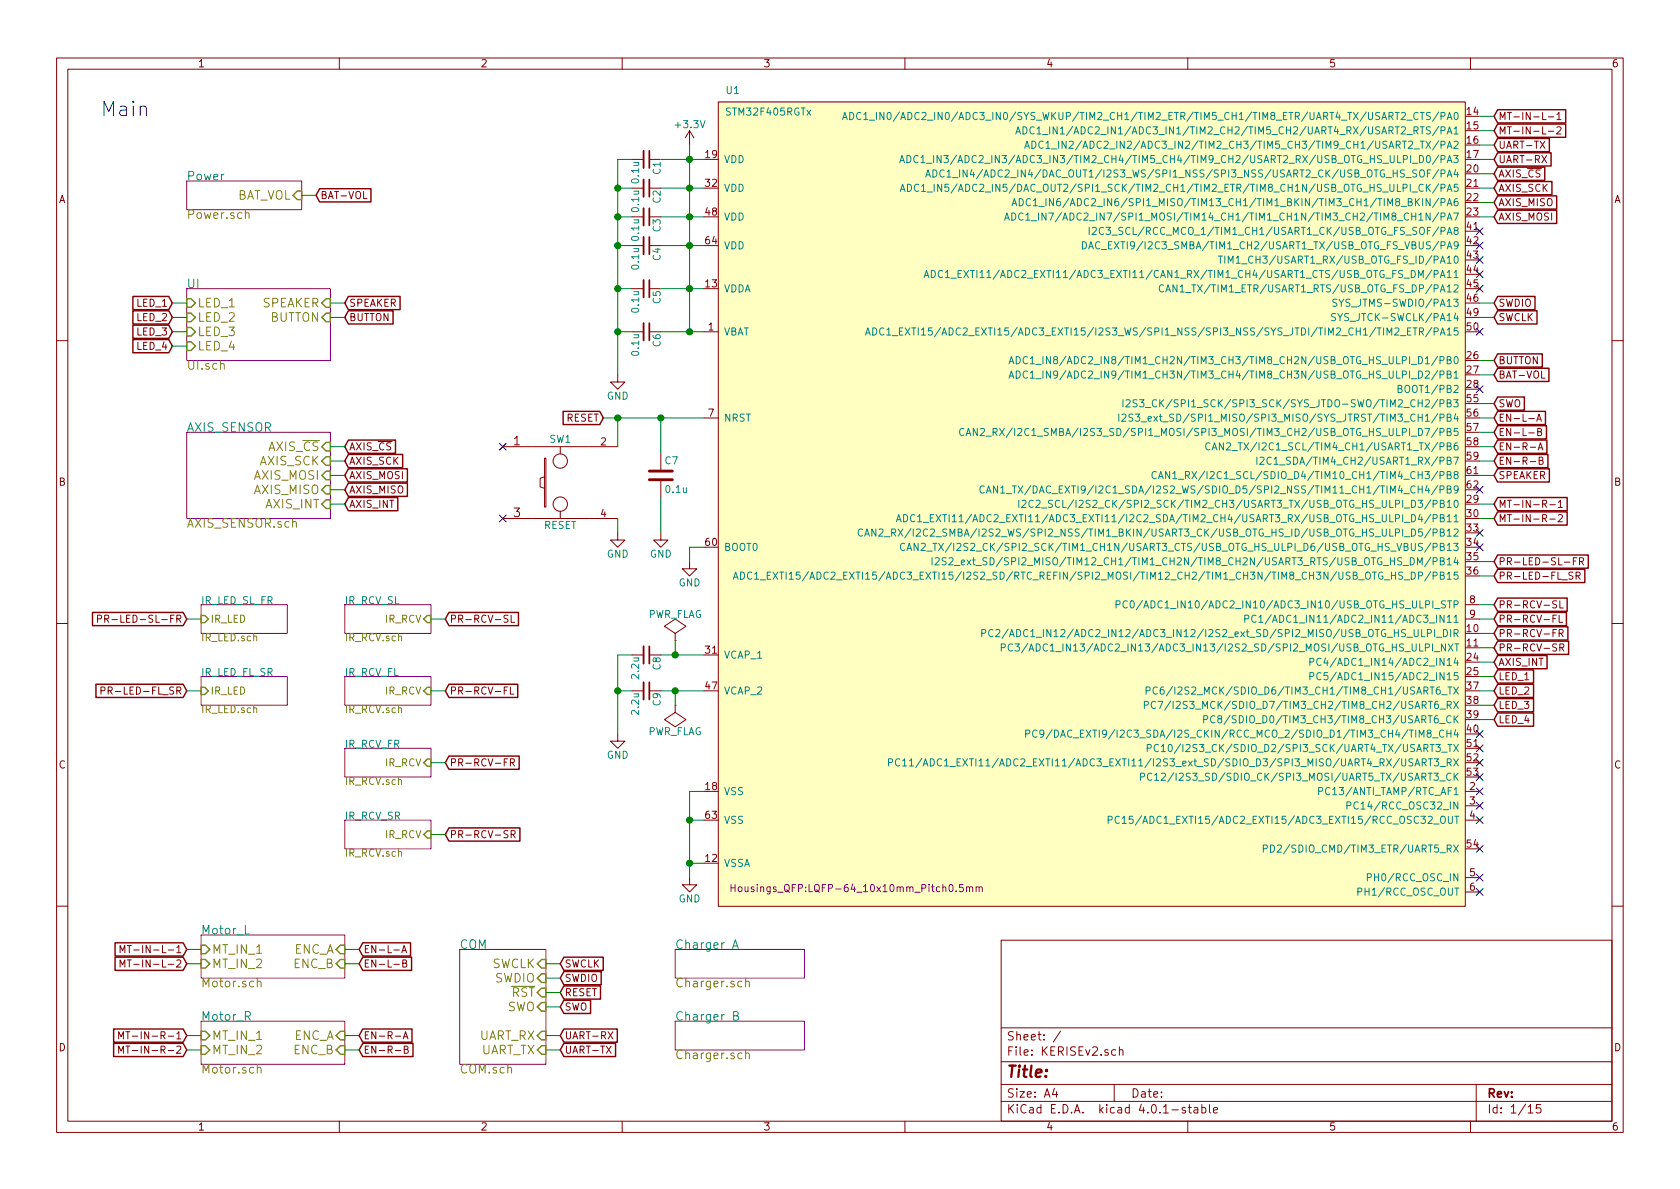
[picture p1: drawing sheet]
EESchema Schematic File Version 2
LIBS:74xgxx
LIBS:74xx
LIBS:ac-dc
LIBS:actel
LIBS:adc-dac
LIBS:Altera
LIBS:analog_devices
LIBS:analog_switches
LIBS:atmel
LIBS:audio
LIBS:brooktre
LIBS:cmos_ieee
LIBS:cmos4000
LIBS:conn
LIBS:connectors
LIBS:contrib
LIBS:cypress
LIBS:dc-dc
LIBS:device
LIBS:digital-audio
LIBS:diode
LIBS:display
LIBS:dsp
LIBS:elec-unifil
LIBS:ESD_Protection
LIBS:ftdi
LIBS:gennum
LIBS:graphic
LIBS:hc11
LIBS:ic-cpu
LIBS:ic-io
LIBS:ic-misc
LIBS:ic-power
LIBS:intel
LIBS:interface
LIBS:ir
LIBS:Lattice
LIBS:linear
LIBS:logo
LIBS:maxim
LIBS:memory
LIBS:microchip
LIBS:microchip_dspic33dsc
LIBS:microchip_pic10mcu
LIBS:microchip_pic12mcu
LIBS:microchip_pic16mcu
LIBS:microchip_pic18mcu
LIBS:microchip_pic32mcu
LIBS:microcontrollers
LIBS:motor_drivers
LIBS:motorola
LIBS:msp430
LIBS:nordicsemi
LIBS:nxp_armmcu
LIBS:onsemi
LIBS:opto
LIBS:Oscillators
LIBS:passive
LIBS:philips
LIBS:power
LIBS:Power_Management
LIBS:powerint
LIBS:pspice
LIBS:references
LIBS:regul
LIBS:relays
LIBS:rfcom
LIBS:sensors
LIBS:silabs
LIBS:siliconi
LIBS:stm8
LIBS:stm32
LIBS:supertex
LIBS:switches
LIBS:texas
LIBS:transf
LIBS:transistors
LIBS:ttl_ieee
LIBS:valves
LIBS:video
LIBS:Xicor
LIBS:xilinx
LIBS:Zilog
LIBS:KERISEv2
LIBS:KERISEv2-cache
EELAYER 25 0
EELAYER END
$Descr A4 11693 8268
encoding utf-8
Sheet 1 15
Title ""
Date ""
Rev ""
Comp ""
Comment1 ""
Comment2 ""
Comment3 ""
Comment4 ""
$EndDescr
$Comp
L STM32F405RGTx U1
U 1 1
P 7600 3600
F 0 "U1" H 5050 6550 50  0000 L BNN
F 1 "STM32F405RGTx" H 5650 6400 50  0000 R BNN
F 2 "Housings_QFP:LQFP-64_10x10mm_Pitch0.5mm" H 6850 1050 50  0000 R TNN
F 3 "" H 6050 4800 50  0000 C CNN
	1    7600 3600
	1    0    0    -1  
$EndComp
$Comp
L +3.3V #PWR01
U 1 1
P 4800 1000
F 0 "#PWR01" H 4800 850 50  0001 C CNN
F 1 "+3.3V" H 4800 1140 50  0000 C CNN
F 2 "" H 4800 1000 50  0000 C CNN
F 3 "" H 4800 1000 50  0000 C CNN
	1    4800 1000
	1    0    0    -1  
$EndComp
$Comp
L C_Small C9
U 1 1
P 4500 4800
F 0 "C9" H 4510 4870 50  0000 L CNN
F 1 "2.2u" H 4510 4720 50  0000 L CNN
F 2 "Capacitors_SMD:C_0603" H 4500 4800 50  0001 C CNN
F 3 "" H 4500 4800 50  0000 C CNN
	1    4500 4800
	0    1    1    0   
$EndComp
$Comp
L C_Small C8
U 1 1
P 4500 4550
F 0 "C8" H 4510 4620 50  0000 L CNN
F 1 "2.2u" H 4510 4470 50  0000 L CNN
F 2 "Capacitors_SMD:C_0603" H 4500 4550 50  0001 C CNN
F 3 "" H 4500 4550 50  0000 C CNN
	1    4500 4550
	0    1    1    0   
$EndComp
$Comp
L GND #PWR02
U 1 1
P 4600 3700
F 0 "#PWR02" H 4600 3450 50  0001 C CNN
F 1 "GND" H 4600 3550 50  0000 C CNN
F 2 "" H 4600 3700 50  0000 C CNN
F 3 "" H 4600 3700 50  0000 C CNN
	1    4600 3700
	1    0    0    -1  
$EndComp
$Comp
L GND #PWR03
U 1 1
P 4300 3700
F 0 "#PWR03" H 4300 3450 50  0001 C CNN
F 1 "GND" H 4300 3550 50  0000 C CNN
F 2 "" H 4300 3700 50  0000 C CNN
F 3 "" H 4300 3700 50  0000 C CNN
	1    4300 3700
	1    0    0    -1  
$EndComp
$Comp
L GND #PWR04
U 1 1
P 4300 5100
F 0 "#PWR04" H 4300 4850 50  0001 C CNN
F 1 "GND" H 4300 4950 50  0000 C CNN
F 2 "" H 4300 5100 50  0000 C CNN
F 3 "" H 4300 5100 50  0000 C CNN
	1    4300 5100
	1    0    0    -1  
$EndComp
$Comp
L GND #PWR05
U 1 1
P 4800 6100
F 0 "#PWR05" H 4800 5850 50  0001 C CNN
F 1 "GND" H 4800 5950 50  0000 C CNN
F 2 "" H 4800 6100 50  0000 C CNN
F 3 "" H 4800 6100 50  0000 C CNN
	1    4800 6100
	1    0    0    -1  
$EndComp
$Comp
L GND #PWR06
U 1 1
P 4800 3900
F 0 "#PWR06" H 4800 3650 50  0001 C CNN
F 1 "GND" H 4800 3750 50  0000 C CNN
F 2 "" H 4800 3900 50  0000 C CNN
F 3 "" H 4800 3900 50  0000 C CNN
	1    4800 3900
	1    0    0    -1  
$EndComp
$Sheet
S 1400 6500 1000 300 
U 57CA18F6
F0 "Motor_L" 60
F1 "Motor.sch" 60
F2 "ENC_A" I R 2400 6600 60 
F3 "ENC_B" I R 2400 6700 60 
F4 "MT_IN_1" I L 1400 6600 60 
F5 "MT_IN_2" I L 1400 6700 60 
$EndSheet
Text GLabel 1300 6600 0    50   Input ~ 0
MT-IN-L-1
Text GLabel 1300 6700 0    50   Input ~ 0
MT-IN-L-2
Text GLabel 2500 6600 2    50   Input ~ 0
EN-L-A
Text GLabel 2500 6700 2    50   Input ~ 0
EN-L-B
$Sheet
S 1400 7100 1000 300 
U 57CA507C
F0 "Motor_R" 60
F1 "Motor.sch" 60
F2 "ENC_A" I R 2400 7200 60 
F3 "ENC_B" I R 2400 7300 60 
F4 "MT_IN_1" I L 1400 7200 60 
F5 "MT_IN_2" I L 1400 7300 60 
$EndSheet
Text GLabel 2500 7300 2    50   Input ~ 0
EN-R-B
Text GLabel 2500 7200 2    50   Input ~ 0
EN-R-A
Text GLabel 1300 7200 0    50   Input ~ 0
MT-IN-R-1
Text GLabel 1300 7300 0    50   Input ~ 0
MT-IN-R-2
Text GLabel 1300 4300 0    50   Input ~ 0
PR-LED-SL-FR
Text GLabel 3100 4300 2    50   Input ~ 0
PR-RCV-SL
Text GLabel 3100 4800 2    50   Input ~ 0
PR-RCV-FL
Text GLabel 3100 5300 2    50   Input ~ 0
PR-RCV-FR
Text GLabel 3100 5800 2    50   Input ~ 0
PR-RCV-SR
$Sheet
S 1300 1250 800  200 
U 57CA15C1
F0 "Power" 60
F1 "Power.sch" 60
F2 "BAT_VOL" I R 2100 1350 60 
$EndSheet
Text GLabel 10400 4200 2    50   Input ~ 0
PR-RCV-SL
Text GLabel 10400 4300 2    50   Input ~ 0
PR-RCV-FL
Text GLabel 10400 4400 2    50   Input ~ 0
PR-RCV-FR
Text GLabel 10400 4500 2    50   Input ~ 0
PR-RCV-SR
Text GLabel 10400 2900 2    50   Input ~ 0
EN-L-A
Text GLabel 10400 3000 2    50   Input ~ 0
EN-L-B
Text GLabel 10400 3100 2    50   Input ~ 0
EN-R-A
Text GLabel 10400 3200 2    50   Input ~ 0
EN-R-B
Text GLabel 10400 800  2    50   Input ~ 0
MT-IN-L-1
Text GLabel 10400 3500 2    50   Input ~ 0
MT-IN-R-1
Text GLabel 10400 900  2    50   Input ~ 0
MT-IN-L-2
Text GLabel 10400 3600 2    50   Input ~ 0
MT-IN-R-2
$Comp
L C_Small C3
U 1 1
P 4500 1500
F 0 "C3" H 4510 1570 50  0000 L CNN
F 1 "0.1u" H 4510 1420 50  0000 L CNN
F 2 "Capacitors_SMD:C_0402" H 4500 1500 50  0001 C CNN
F 3 "" H 4500 1500 50  0000 C CNN
	1    4500 1500
	0    1    1    0   
$EndComp
$Comp
L C_Small C4
U 1 1
P 4500 1700
F 0 "C4" H 4510 1770 50  0000 L CNN
F 1 "0.1u" H 4510 1620 50  0000 L CNN
F 2 "Capacitors_SMD:C_0402" H 4500 1700 50  0001 C CNN
F 3 "" H 4500 1700 50  0000 C CNN
	1    4500 1700
	0    1    1    0   
$EndComp
$Comp
L C_Small C2
U 1 1
P 4500 1300
F 0 "C2" H 4510 1370 50  0000 L CNN
F 1 "0.1u" H 4510 1220 50  0000 L CNN
F 2 "Capacitors_SMD:C_0402" H 4500 1300 50  0001 C CNN
F 3 "" H 4500 1300 50  0000 C CNN
	1    4500 1300
	0    1    1    0   
$EndComp
$Comp
L C_Small C5
U 1 1
P 4500 2000
F 0 "C5" H 4510 2070 50  0000 L CNN
F 1 "0.1u" H 4510 1920 50  0000 L CNN
F 2 "Capacitors_SMD:C_0402" H 4500 2000 50  0001 C CNN
F 3 "" H 4500 2000 50  0000 C CNN
	1    4500 2000
	0    1    1    0   
$EndComp
$Comp
L GND #PWR07
U 1 1
P 4300 2600
F 0 "#PWR07" H 4300 2350 50  0001 C CNN
F 1 "GND" H 4300 2450 50  0000 C CNN
F 2 "" H 4300 2600 50  0000 C CNN
F 3 "" H 4300 2600 50  0000 C CNN
	1    4300 2600
	1    0    0    -1  
$EndComp
$Sheet
S 1400 4200 600  200 
U 57CEFE78
F0 "IR_LED_SL_FR" 50
F1 "IR_LED.sch" 50
F2 "IR_LED" I L 1400 4300 50 
$EndSheet
$Sheet
S 2400 4200 600  200 
U 57CF0B09
F0 "IR_RCV_SL" 50
F1 "IR_RCV.sch" 50
F2 "IR_RCV" I R 3000 4300 50 
$EndSheet
$Sheet
S 2400 4700 600  200 
U 57CF289D
F0 "IR_RCV_FL" 50
F1 "IR_RCV.sch" 50
F2 "IR_RCV" I R 3000 4800 50 
$EndSheet
$Sheet
S 2400 5200 600  200 
U 57CF292E
F0 "IR_RCV_FR" 50
F1 "IR_RCV.sch" 50
F2 "IR_RCV" I R 3000 5300 50 
$EndSheet
$Sheet
S 2400 5700 600  200 
U 57CF2A30
F0 "IR_RCV_SR" 50
F1 "IR_RCV.sch" 50
F2 "IR_RCV" I R 3000 5800 50 
$EndSheet
$Sheet
S 1400 4700 600  200 
U 57CF2D36
F0 "IR_LED_FL_SR" 50
F1 "IR_LED.sch" 50
F2 "IR_LED" I L 1400 4800 50 
$EndSheet
Text GLabel 1300 4800 0    50   Input ~ 0
PR-LED-FL_SR
Text GLabel 10400 3900 2    50   Input ~ 0
PR-LED-SL-FR
Text GLabel 10400 4000 2    50   Input ~ 0
PR-LED-FL_SR
$Sheet
S 1300 3000 1000 600 
U 57CC33F6
F0 "AXIS_SENSOR" 60
F1 "AXIS_SENSOR.sch" 60
F2 "AXIS_~CS" I R 2300 3100 60 
F3 "AXIS_SCK" I R 2300 3200 60 
F4 "AXIS_MOSI" I R 2300 3300 60 
F5 "AXIS_MISO" I R 2300 3400 60 
F6 "AXIS_INT" I R 2300 3500 60 
$EndSheet
Text GLabel 2400 3100 2    50   Input ~ 0
AXIS_~CS
Text GLabel 2400 3200 2    50   Input ~ 0
AXIS_SCK
Text GLabel 2400 3300 2    50   Input ~ 0
AXIS_MOSI
Text GLabel 2400 3400 2    50   Input ~ 0
AXIS_MISO
Text GLabel 2400 3500 2    50   Input ~ 0
AXIS_INT
Text GLabel 2200 1350 2    50   Input ~ 0
BAT-VOL
Text GLabel 10400 2600 2    50   Input ~ 0
BAT-VOL
Text GLabel 10400 1200 2    50   Input ~ 0
AXIS_~CS
Text GLabel 10400 1300 2    50   Input ~ 0
AXIS_SCK
Text GLabel 10400 1500 2    50   Input ~ 0
AXIS_MOSI
Text GLabel 10400 1400 2    50   Input ~ 0
AXIS_MISO
Text GLabel 10400 4600 2    50   Input ~ 0
AXIS_INT
$Sheet
S 1300 2000 1000 500 
U 57CD8D81
F0 "UI" 60
F1 "UI.sch" 60
F2 "SPEAKER" I R 2300 2100 60 
F3 "LED_1" I L 1300 2100 60 
F4 "LED_2" I L 1300 2200 60 
F5 "LED_3" I L 1300 2300 60 
F6 "LED_4" I L 1300 2400 60 
F7 "BUTTON" I R 2300 2200 60 
$EndSheet
$Sheet
S 3200 6600 600  800 
U 57CDA827
F0 "COM" 60
F1 "COM.sch" 60
F2 "SWCLK" I R 3800 6700 60 
F3 "SWDIO" I R 3800 6800 60 
F4 "~RST" I R 3800 6900 60 
F5 "SWO" I R 3800 7000 60 
F6 "UART_RX" I R 3800 7200 60 
F7 "UART_TX" I R 3800 7300 60 
$EndSheet
Text GLabel 3900 6700 2    50   Input ~ 0
SWCLK
Text GLabel 3900 6800 2    50   Input ~ 0
SWDIO
Text GLabel 3900 6900 2    50   Input ~ 0
RESET
Text GLabel 4200 2900 0    50   Input ~ 0
RESET
$Comp
L C C7
U 1 1
P 4600 3300
F 0 "C7" H 4625 3400 50  0000 L CNN
F 1 "0.1u" H 4625 3200 50  0000 L CNN
F 2 "Capacitors_SMD:C_0402" H 4638 3150 50  0001 C CNN
F 3 "" H 4600 3300 50  0000 C CNN
	1    4600 3300
	1    0    0    -1  
$EndComp
Text GLabel 3900 7000 2    50   Input ~ 0
SWO
Text GLabel 3900 7200 2    50   Input ~ 0
UART-RX
Text GLabel 3900 7300 2    50   Input ~ 0
UART-TX
Text GLabel 10400 2200 2    50   Input ~ 0
SWCLK
Text GLabel 10400 2100 2    50   Input ~ 0
SWDIO
Text GLabel 10400 2800 2    50   Input ~ 0
SWO
Text GLabel 10400 1100 2    50   Input ~ 0
UART-RX
Text GLabel 10400 1000 2    50   Input ~ 0
UART-TX
Text GLabel 1200 2100 0    50   Input ~ 0
LED_1
Text GLabel 1200 2200 0    50   Input ~ 0
LED_2
Text GLabel 1200 2300 0    50   Input ~ 0
LED_3
Text GLabel 1200 2400 0    50   Input ~ 0
LED_4
Text GLabel 2400 2200 2    50   Input ~ 0
BUTTON
Text GLabel 2400 2100 2    50   Input ~ 0
SPEAKER
Text GLabel 10400 4700 2    50   Input ~ 0
LED_1
Text GLabel 10400 4800 2    50   Input ~ 0
LED_2
Text GLabel 10400 4900 2    50   Input ~ 0
LED_3
Text GLabel 10400 5000 2    50   Input ~ 0
LED_4
Text GLabel 10400 2500 2    50   Input ~ 0
BUTTON
Text GLabel 10400 3300 2    50   Input ~ 0
SPEAKER
$Comp
L PWR_FLAG #FLG08
U 1 1
P 4700 4450
F 0 "#FLG08" H 4700 4545 50  0001 C CNN
F 1 "PWR_FLAG" H 4700 4630 50  0000 C CNN
F 2 "" H 4700 4450 50  0000 C CNN
F 3 "" H 4700 4450 50  0000 C CNN
	1    4700 4450
	1    0    0    -1  
$EndComp
$Comp
L PWR_FLAG #FLG09
U 1 1
P 4700 4900
F 0 "#FLG09" H 4700 4995 50  0001 C CNN
F 1 "PWR_FLAG" H 4700 5080 50  0000 C CNN
F 2 "" H 4700 4900 50  0000 C CNN
F 3 "" H 4700 4900 50  0000 C CNN
	1    4700 4900
	-1   0    0    1   
$EndComp
NoConn ~ 10300 1600
NoConn ~ 10300 1900
NoConn ~ 10300 2000
NoConn ~ 10300 2300
NoConn ~ 10300 2700
NoConn ~ 10300 3700
NoConn ~ 10300 3800
NoConn ~ 10300 5100
NoConn ~ 10300 5200
NoConn ~ 10300 5300
NoConn ~ 10300 5400
NoConn ~ 10300 5500
NoConn ~ 10300 5600
NoConn ~ 10300 5700
NoConn ~ 10300 5900
NoConn ~ 10300 6100
NoConn ~ 10300 6200
$Comp
L Tactile_SW_4P SW1
U 1 1
P 3900 3300
F 0 "SW1" H 3900 3550 50  0000 C CNN
F 1 "RESET" H 3900 2950 50  0000 C CNN
F 2 "mouse:SW_PUSH" V 3850 3250 60  0001 C CNN
F 3 "" V 3850 3250 60  0000 C CNN
	1    3900 3300
	1    0    0    -1  
$EndComp
NoConn ~ 3500 3600
NoConn ~ 3500 3100
Text Notes 700  800  0    100  ~ 0
Main
NoConn ~ 10300 3400
NoConn ~ 10300 1700
NoConn ~ 10300 1800
$Comp
L C_Small C1
U 1 1
P 4500 1100
F 0 "C1" H 4510 1170 50  0000 L CNN
F 1 "0.1u" H 4510 1020 50  0000 L CNN
F 2 "Capacitors_SMD:C_0402" H 4500 1100 50  0001 C CNN
F 3 "" H 4500 1100 50  0000 C CNN
	1    4500 1100
	0    1    1    0   
$EndComp
Wire Wire Line
	4800 1000 4800 2300
Wire Wire Line
	4600 1500 4900 1500
Connection ~ 4800 1500
Wire Wire Line
	4600 1700 4900 1700
Connection ~ 4800 1700
Wire Wire Line
	4600 2000 4900 2000
Connection ~ 4800 2000
Wire Wire Line
	4800 5500 4800 6100
Wire Wire Line
	4800 5700 4900 5700
Connection ~ 4800 5700
Wire Wire Line
	2500 6600 2400 6600
Wire Wire Line
	2400 6700 2500 6700
Wire Wire Line
	1300 6600 1400 6600
Wire Wire Line
	1400 6700 1300 6700
Wire Wire Line
	2500 7200 2400 7200
Wire Wire Line
	2400 7300 2500 7300
Wire Wire Line
	1400 7200 1300 7200
Wire Wire Line
	1300 7300 1400 7300
Wire Wire Line
	3100 4800 3000 4800
Wire Wire Line
	3100 4300 3000 4300
Wire Wire Line
	1400 4300 1300 4300
Wire Wire Line
	3100 5800 3000 5800
Wire Wire Line
	3000 5300 3100 5300
Wire Wire Line
	4600 1100 4900 1100
Wire Wire Line
	4600 1300 4900 1300
Connection ~ 4800 1100
Connection ~ 4800 1300
Wire Wire Line
	4800 5500 4900 5500
Wire Wire Line
	4800 6000 4900 6000
Connection ~ 4800 6000
Wire Wire Line
	4300 1100 4300 2600
Connection ~ 4300 2000
Wire Wire Line
	4300 1500 4400 1500
Connection ~ 4300 1700
Wire Wire Line
	4300 1300 4400 1300
Connection ~ 4300 1500
Wire Wire Line
	4300 1100 4400 1100
Connection ~ 4300 1300
Wire Wire Line
	1300 4800 1400 4800
Wire Wire Line
	2400 3100 2300 3100
Wire Wire Line
	2300 3200 2400 3200
Wire Wire Line
	2400 3300 2300 3300
Wire Wire Line
	2300 3400 2400 3400
Wire Wire Line
	2400 3500 2300 3500
Wire Wire Line
	2200 1350 2100 1350
Wire Wire Line
	3900 7300 3800 7300
Wire Wire Line
	3800 7200 3900 7200
Wire Wire Line
	3900 7000 3800 7000
Wire Wire Line
	3800 6900 3900 6900
Wire Wire Line
	3900 6800 3800 6800
Wire Wire Line
	3800 6700 3900 6700
Wire Wire Line
	1200 2100 1300 2100
Wire Wire Line
	1300 2200 1200 2200
Wire Wire Line
	1200 2300 1300 2300
Wire Wire Line
	1300 2400 1200 2400
Wire Wire Line
	2400 2100 2300 2100
Wire Wire Line
	2300 2200 2400 2200
Wire Wire Line
	4200 2900 4900 2900
Wire Wire Line
	4300 3700 4300 3600
Wire Wire Line
	4600 3700 4600 3450
Wire Wire Line
	4600 3150 4600 2900
Connection ~ 4600 2900
Wire Wire Line
	4300 2900 4300 3100
Connection ~ 4300 2900
Wire Wire Line
	4800 3900 4800 3800
Wire Wire Line
	4800 3800 4900 3800
Wire Wire Line
	4700 4450 4700 4550
Wire Wire Line
	4600 4550 4900 4550
Wire Wire Line
	4300 4550 4300 5100
Wire Wire Line
	4300 4800 4400 4800
Wire Wire Line
	4300 4550 4400 4550
Connection ~ 4300 4800
Connection ~ 4700 4550
Wire Wire Line
	4600 4800 4900 4800
Wire Wire Line
	4700 4800 4700 4900
Connection ~ 4700 4800
Wire Wire Line
	10400 2200 10300 2200
Wire Wire Line
	10400 4200 10300 4200
Wire Wire Line
	10300 4300 10400 4300
Wire Wire Line
	10400 4400 10300 4400
Wire Wire Line
	10300 4500 10400 4500
Wire Wire Line
	10400 1000 10300 1000
Wire Wire Line
	10300 1100 10400 1100
Wire Wire Line
	10400 3900 10300 3900
Wire Wire Line
	10300 4000 10400 4000
Wire Wire Line
	10400 4600 10300 4600
Wire Wire Line
	10300 4700 10400 4700
Wire Wire Line
	10400 4800 10300 4800
Wire Wire Line
	10300 4900 10400 4900
Wire Wire Line
	10400 5000 10300 5000
Wire Wire Line
	10400 3300 10300 3300
Wire Wire Line
	10300 3200 10400 3200
Wire Wire Line
	10400 3100 10300 3100
Wire Wire Line
	10300 3000 10400 3000
Wire Wire Line
	10400 2900 10300 2900
Wire Wire Line
	10300 2800 10400 2800
Wire Wire Line
	10400 2600 10300 2600
Wire Wire Line
	10300 2500 10400 2500
Wire Wire Line
	10400 2100 10300 2100
Wire Wire Line
	10400 1500 10300 1500
Wire Wire Line
	10300 1400 10400 1400
Wire Wire Line
	10400 1300 10300 1300
Wire Wire Line
	10300 1200 10400 1200
Wire Wire Line
	10400 3600 10300 3600
Wire Wire Line
	10300 3500 10400 3500
Wire Wire Line
	10400 900  10300 900 
Wire Wire Line
	10300 800  10400 800 
Wire Wire Line
	4400 1700 4300 1700
Wire Wire Line
	4300 2000 4400 2000
Connection ~ 4800 2300
Connection ~ 4300 2300
Wire Wire Line
	4300 2300 4400 2300
Wire Wire Line
	4600 2300 4900 2300
$Comp
L C_Small C6
U 1 1
P 4500 2300
F 0 "C6" H 4510 2370 50  0000 L CNN
F 1 "0.1u" H 4510 2220 50  0000 L CNN
F 2 "Capacitors_SMD:C_0402" H 4500 2300 50  0001 C CNN
F 3 "" H 4500 2300 50  0000 C CNN
	1    4500 2300
	0    1    1    0   
$EndComp
$Sheet
S 4700 6600 900  200 
U 58401A83
F0 "Charger A" 60
F1 "Charger.sch" 60
$EndSheet
$Sheet
S 4700 7100 900  200 
U 58410148
F0 "Charger B" 60
F1 "Charger.sch" 60
$EndSheet
$EndSCHEMATC
